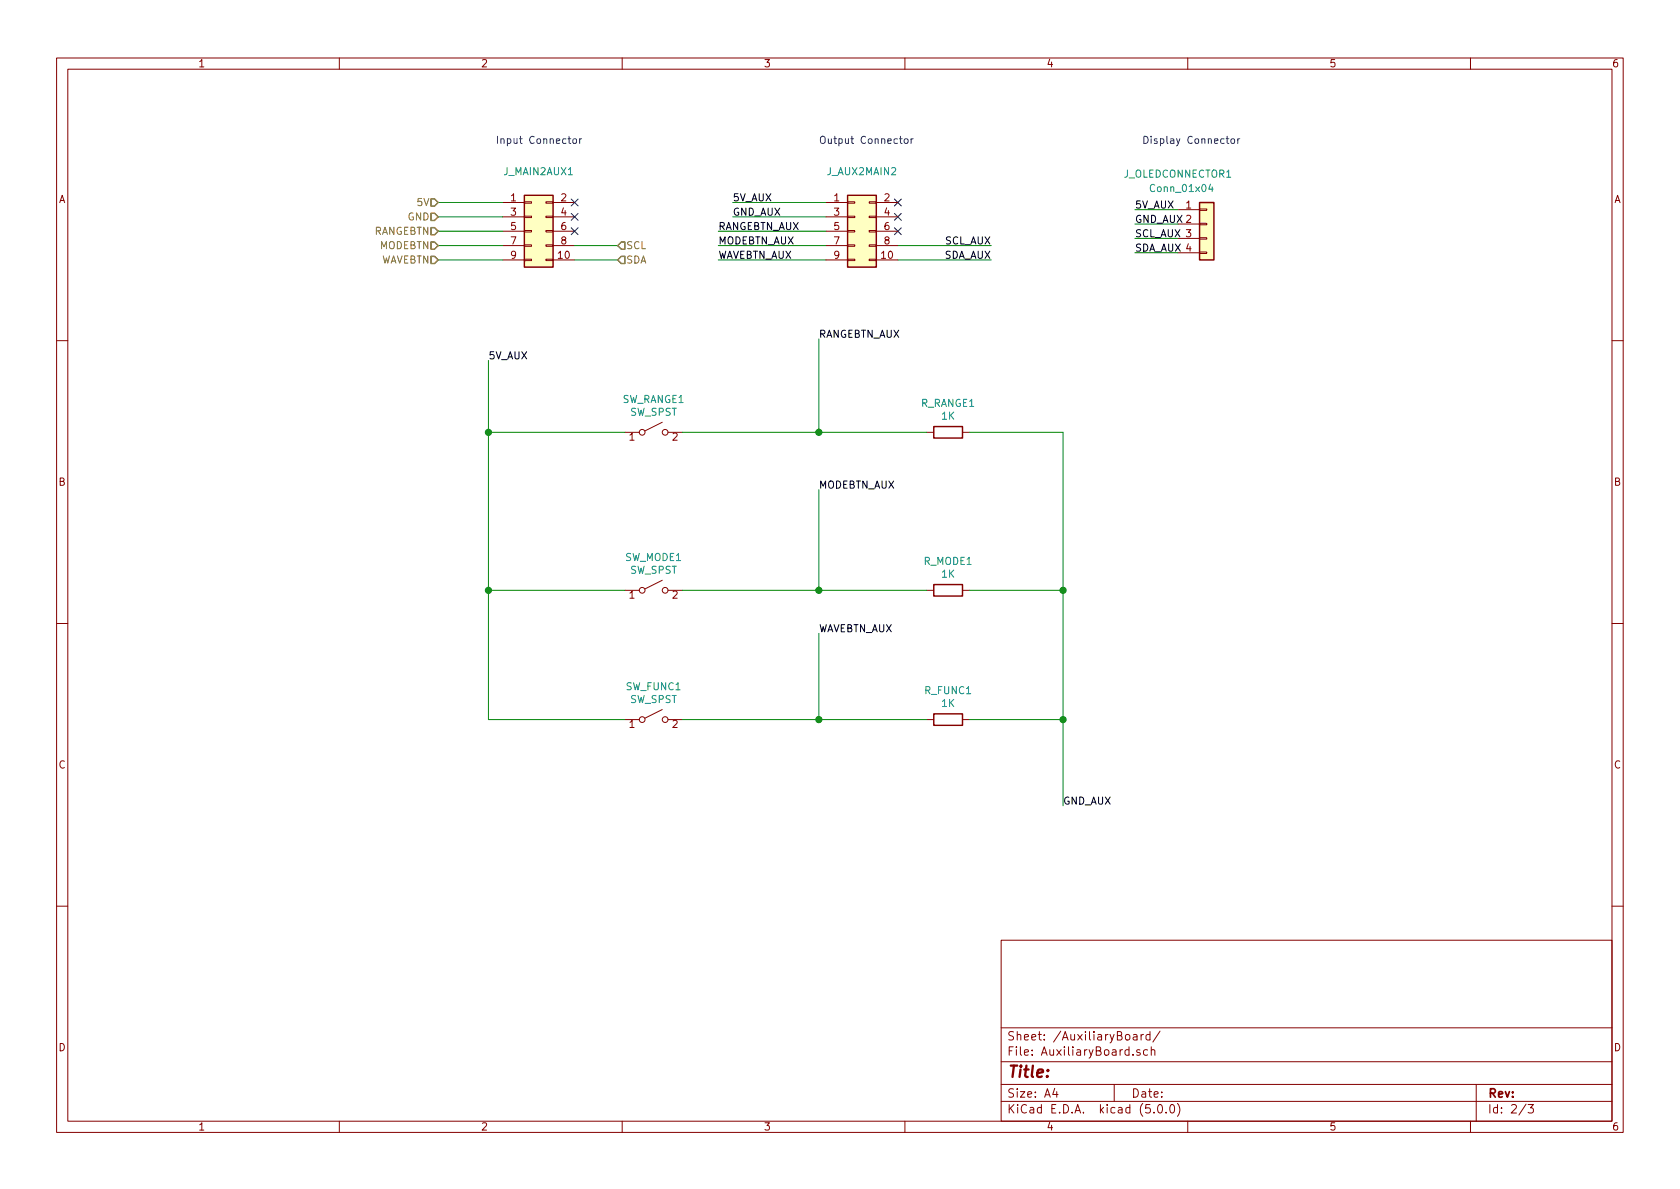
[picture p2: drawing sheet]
EESchema Schematic File Version 4
EELAYER 30 0
EELAYER END
$Descr A4 11693 8268
encoding utf-8
Sheet 2 3
Title ""
Date ""
Rev ""
Comp ""
Comment1 ""
Comment2 ""
Comment3 ""
Comment4 ""
$EndDescr
$Comp
L FrontPanel_AD9833FunctionGenerator-rescue:Conn_01x04-AD9833FunctionGenerator-rescue J_OLED?
U 1 1
P 8400 1550
AR Path="/5C156C80" Ref="J_OLED?"  Part="1" 
AR Path="/5C156641/5C156C80" Ref="J_OLEDCONNECTOR1"  Part="1" 
F 0 "J_OLEDCONNECTOR1" H 8200 1900 50  0000 C CNN
F 1 "Conn_01x04" H 8225 1800 50  0000 C CNN
F 2 "Connector_PinSocket_2.54mm:PinSocket_1x04_P2.54mm_Vertical" H 8400 1550 50  0001 C CNN
F 3 "" H 8400 1550 50  0001 C CNN
	1    8400 1550
	1    0    0    -1  
$EndComp
Wire Wire Line
	7900 1550 8200 1550
Text Label 7900 1550 0    50   ~ 0
GND_AUX
Wire Wire Line
	8200 1450 7900 1450
Text Label 7900 1450 0    50   ~ 0
5V_AUX
Wire Wire Line
	8200 1650 7900 1650
Text Label 7900 1650 0    50   ~ 0
SCL_AUX
Wire Wire Line
	8200 1750 7900 1750
Text Label 7900 1750 0    50   ~ 0
SDA_AUX
$Comp
L Switch:SW_SPST SW_MODE?
U 1 1
P 4550 4100
AR Path="/5C156C90" Ref="SW_MODE?"  Part="1" 
AR Path="/5C156641/5C156C90" Ref="SW_MODE1"  Part="1" 
F 0 "SW_MODE1" H 4550 4331 50  0000 C CNN
F 1 "SW_SPST" H 4550 4242 50  0000 C CNN
F 2 "Button_Switch_THT:SW_PUSH_6mm" H 4550 4100 50  0001 C CNN
F 3 "" H 4550 4100 50  0001 C CNN
F 4 "688-SKHHDJA010" H 3300 -2500 50  0001 C CNN "MouserPartNo"
	1    4550 4100
	1    0    0    -1  
$EndComp
$Comp
L Switch:SW_SPST SW_FUNC?
U 1 1
P 4550 5000
AR Path="/5C156C98" Ref="SW_FUNC?"  Part="1" 
AR Path="/5C156641/5C156C98" Ref="SW_FUNC1"  Part="1" 
F 0 "SW_FUNC1" H 4550 5231 50  0000 C CNN
F 1 "SW_SPST" H 4550 5142 50  0000 C CNN
F 2 "Button_Switch_THT:SW_PUSH_6mm" H 4550 5000 50  0001 C CNN
F 3 "" H 4550 5000 50  0001 C CNN
F 4 "688-SKHHDJA010" H 3300 -2250 50  0001 C CNN "MouserPartNo"
	1    4550 5000
	1    0    0    -1  
$EndComp
Wire Wire Line
	4350 4100 3400 4100
Wire Wire Line
	4350 5000 3400 5000
Wire Wire Line
	3400 5000 3400 4100
Connection ~ 3400 4100
Wire Wire Line
	3400 4100 3400 3000
Text Label 3400 2500 0    50   ~ 0
5V_AUX
Wire Wire Line
	7400 4100 7400 5000
$Comp
L Device:R R_MODE?
U 1 1
P 6600 4100
AR Path="/5C156CA6" Ref="R_MODE?"  Part="1" 
AR Path="/5C156641/5C156CA6" Ref="R_MODE1"  Part="1" 
F 0 "R_MODE1" V 6396 4100 50  0000 C CNN
F 1 "1K" V 6485 4100 50  0000 C CNN
F 2 "Resistor_SMD:R_0805_2012Metric_Pad1.15x1.40mm_HandSolder" V 6530 4100 50  0001 C CNN
F 3 "~" H 6600 4100 50  0001 C CNN
	1    6600 4100
	0    1    1    0   
$EndComp
$Comp
L Device:R R_FUNC?
U 1 1
P 6600 5000
AR Path="/5C156CAD" Ref="R_FUNC?"  Part="1" 
AR Path="/5C156641/5C156CAD" Ref="R_FUNC1"  Part="1" 
F 0 "R_FUNC1" V 6396 5000 50  0000 C CNN
F 1 "1K" V 6485 5000 50  0000 C CNN
F 2 "Resistor_SMD:R_0805_2012Metric_Pad1.15x1.40mm_HandSolder" V 6530 5000 50  0001 C CNN
F 3 "~" H 6600 5000 50  0001 C CNN
	1    6600 5000
	0    1    1    0   
$EndComp
Wire Wire Line
	6750 4100 7400 4100
Wire Wire Line
	6750 5000 7400 5000
Connection ~ 7400 5000
Wire Wire Line
	7400 5000 7400 5600
Wire Wire Line
	6450 5000 5700 5000
Wire Wire Line
	6450 4100 5700 4100
Text Label 7400 5600 0    50   ~ 0
GND_AUX
Wire Wire Line
	5700 5000 5700 4400
Connection ~ 5700 5000
Wire Wire Line
	5700 5000 4750 5000
Wire Wire Line
	5700 4100 5700 3400
Connection ~ 5700 4100
Wire Wire Line
	5700 4100 4750 4100
Text Label 5700 3400 0    50   ~ 0
MODEBTN_AUX
Text Label 5700 4400 0    50   ~ 0
WAVEBTN_AUX
$Comp
L Switch:SW_SPST SW_RANGE?
U 1 1
P 4550 3000
AR Path="/5C156CC4" Ref="SW_RANGE?"  Part="1" 
AR Path="/5C156641/5C156CC4" Ref="SW_RANGE1"  Part="1" 
F 0 "SW_RANGE1" H 4550 3231 50  0000 C CNN
F 1 "SW_SPST" H 4550 3142 50  0000 C CNN
F 2 "Button_Switch_THT:SW_PUSH_6mm" H 4550 3000 50  0001 C CNN
F 3 "" H 4550 3000 50  0001 C CNN
F 4 "688-SKHHDJA010" H 3300 -2950 50  0001 C CNN "MouserPartNo"
	1    4550 3000
	1    0    0    -1  
$EndComp
Wire Wire Line
	4350 3000 3400 3000
$Comp
L Device:R R_RANGE?
U 1 1
P 6600 3000
AR Path="/5C156CCC" Ref="R_RANGE?"  Part="1" 
AR Path="/5C156641/5C156CCC" Ref="R_RANGE1"  Part="1" 
F 0 "R_RANGE1" V 6396 3000 50  0000 C CNN
F 1 "1K" V 6485 3000 50  0000 C CNN
F 2 "Resistor_SMD:R_0805_2012Metric_Pad1.15x1.40mm_HandSolder" V 6530 3000 50  0001 C CNN
F 3 "~" H 6600 3000 50  0001 C CNN
	1    6600 3000
	0    1    1    0   
$EndComp
Wire Wire Line
	5700 3000 5700 2350
Text Label 5700 2350 0    50   ~ 0
RANGEBTN_AUX
Wire Wire Line
	7400 4100 7400 3000
Wire Wire Line
	7400 3000 6750 3000
Connection ~ 7400 4100
Connection ~ 3400 3000
Wire Wire Line
	3400 3000 3400 2500
Wire Wire Line
	4750 3000 5700 3000
Connection ~ 5700 3000
Wire Wire Line
	5700 3000 6450 3000
Wire Wire Line
	5100 1500 5750 1500
Text Label 5100 1500 0    50   ~ 0
GND_AUX
Wire Wire Line
	5750 1400 5100 1400
Text Label 5100 1400 0    50   ~ 0
5V_AUX
Wire Wire Line
	6250 1700 6900 1700
Text Label 6900 1700 2    50   ~ 0
SCL_AUX
Wire Wire Line
	6250 1800 6900 1800
Text Label 6900 1800 2    50   ~ 0
SDA_AUX
Wire Wire Line
	5750 1800 5000 1800
Text Label 5000 1800 0    50   ~ 0
WAVEBTN_AUX
Wire Wire Line
	5750 1700 5000 1700
Text Label 5000 1700 0    50   ~ 0
MODEBTN_AUX
Wire Wire Line
	5750 1600 5000 1600
Text Label 5000 1600 0    50   ~ 0
RANGEBTN_AUX
NoConn ~ 6250 1500
NoConn ~ 6250 1600
NoConn ~ 6250 1400
$Comp
L Connector_Generic:Conn_02x05_Odd_Even J_AUX2MAIN?
U 1 1
P 5950 1600
AR Path="/5C156CDD" Ref="J_AUX2MAIN?"  Part="1" 
AR Path="/5C156641/5C156CDD" Ref="J_AUX2MAIN2"  Part="1" 
F 0 "J_AUX2MAIN2" H 6000 2017 50  0000 C CNN
F 1 "Conn_02x05_Odd_Even" H 6000 1926 50  0001 C CNN
F 2 "Connector_PinHeader_2.54mm:PinHeader_2x05_P2.54mm_Vertical" H 5950 1600 50  0001 C CNN
F 3 "~" H 5950 1600 50  0001 C CNN
	1    5950 1600
	1    0    0    -1  
$EndComp
$Comp
L Connector_Generic:Conn_02x05_Odd_Even J_MAIN2AUX?
U 1 1
P 3700 1600
AR Path="/5C081EBD" Ref="J_MAIN2AUX?"  Part="1" 
AR Path="/5C156641/5C081EBD" Ref="J_MAIN2AUX1"  Part="1" 
F 0 "J_MAIN2AUX1" H 3750 2017 50  0000 C CNN
F 1 "Conn_02x05_Odd_Even" H 3750 1926 50  0001 C CNN
F 2 "Connector_PinHeader_2.54mm:PinHeader_2x05_P2.54mm_Vertical" H 3700 1600 50  0001 C CNN
F 3 "~" H 3700 1600 50  0001 C CNN
	1    3700 1600
	1    0    0    -1  
$EndComp
Wire Wire Line
	3050 1400 3500 1400
Wire Wire Line
	4300 1800 4000 1800
Wire Wire Line
	3500 1700 3050 1700
Wire Wire Line
	3500 1600 3050 1600
Wire Wire Line
	3500 1800 3050 1800
Wire Wire Line
	4000 1700 4300 1700
Wire Wire Line
	3500 1500 3050 1500
NoConn ~ 4000 1400
NoConn ~ 4000 1500
NoConn ~ 4000 1600
Text HLabel 3050 1400 0    50   Input ~ 0
5V
Text HLabel 3050 1500 0    50   Input ~ 0
GND
Text HLabel 3050 1600 0    50   Input ~ 0
RANGEBTN
Text HLabel 3050 1700 0    50   Input ~ 0
MODEBTN
Text HLabel 3050 1800 0    50   Input ~ 0
WAVEBTN
Text HLabel 4300 1700 2    50   Input ~ 0
SCL
Text HLabel 4300 1800 2    50   Input ~ 0
SDA
Text Notes 3450 1000 0    50   ~ 0
Input Connector
Text Notes 5700 1000 0    50   ~ 0
Output Connector
Text Notes 7950 1000 0    50   ~ 0
Display Connector
$EndSCHEMATC
